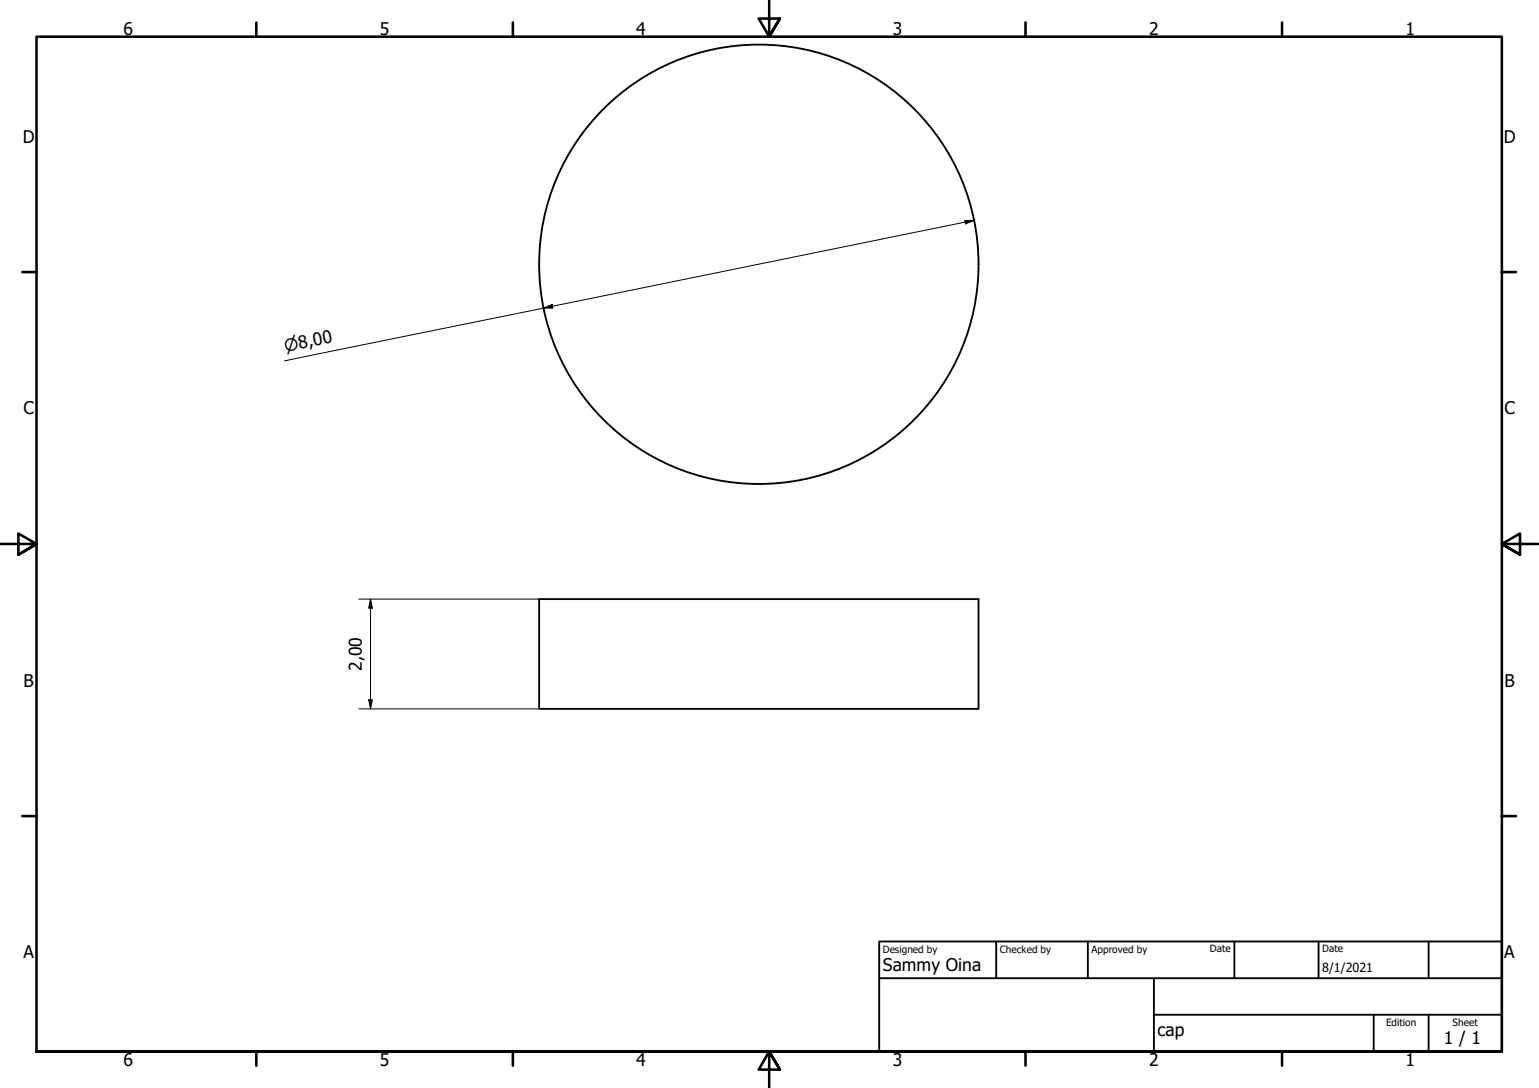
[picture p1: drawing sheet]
<svg xmlns="http://www.w3.org/2000/svg" width="420mm" height="297mm" viewBox="0 0 420 297" stroke-linecap="round" stroke-linejoin="round" font-family="sans-serif">
<!-- layer: Visible (ISO) -->
<g fill="none" stroke="#000" stroke-width=".51">
<path d="M147.2 163.6h119.9v29.9h-119.9z"/>
<circle cx="207.2" cy="72.2" r="60"/>
</g>
<!-- layer: Border (ISO) -->
<g fill="none" stroke="#000" stroke-width=".7">
<path d="M70 6.1v3.9M140 6.1v3.9M210 0v10l-2.9-4.9h5.8l-2.9 4.9 2.9-4.9M280 6.1v3.9M350 6.1v3.9M6.1 74.3h3.9M410 74.3h3.9M0 148.5h10l-5-2.8v5.7l5-2.9-5 2.9M420 148.5h-10l5-2.8v5.7l-5-2.9 5 2.9M6.1 222.8h3.9M410 222.8h3.9M10 287.1v-277.1h400v277.1h-400h400"/>
<path d="M70 287.1v3.8M140 287.1v3.8M212.9 292l-2.9-4.9 2.9 4.9h-5.8l2.9-4.9v9.9M280 287.1v3.8M350 287.1v3.8"/>
</g>
<!-- layer: Title (ISO) -->
<path d="M240 257h170v30.1h-170zM272 257v10.1M297 257v10.1M337 257v10.1M360 257v10.1M390 257v10.1M240 267.1h170M315 277h95M315 267.1v20M375 277v10.1M390 277v10.1" fill="none" stroke="#000" stroke-width=".51"/>
<!-- layer: Dimension (ISO) -->
<path d="M263.4 60.2h2.5l-2.3 .9zM265.9 60.2l-188.2 38.3M148.4 84.1l2.3-1 .2 1zM98 163.6h49.2M101.2 163.6l.5 2.4h-1.1zM101.2 163.6v29.9M98 193.5h49.2M100.6 191.1h1.1l-.5 2.4z" fill="none" stroke="#000" stroke-width=".27"/>
<g fill="#000">
<path d="M263.4 60.2h2.5l-2.3 .9z" fill-rule="evenodd"/>
<path d="M148.4 84.1l2.3-1 .2 1z" fill-rule="evenodd"/>
<path d="M101.2 163.6l.5 2.4h-1.1z" fill-rule="evenodd"/>
<path d="M100.6 191.1h1.1l-.5 2.4z" fill-rule="evenodd"/>
</g>
<g font-size="4.8">
<text x="33.7" y="9.6">6</text>
<text x="103.7" y="9.6">5</text>
<text x="173.7" y="9.6">4</text>
<text x="243.7" y="9.6">3</text>
<text x="313.7" y="9.6">2</text>
<text x="383.7" y="9.6">1</text>
<text x="6.2" y="38.9">D</text>
<text x="410.5" y="38.9">D</text>
<text x="6.4" y="113.1">C</text>
<text x="410.7" y="113.1">C</text>
<text x="98.8" y="183.2" transform="rotate(-90 98.8 183.2)">2,00</text>
<text x="6.4" y="187.4">B</text>
<text x="410.7" y="187.4">B</text>
<text x="6.4" y="261.7">A</text>
<text x="410.7" y="261.7">A</text>
<text x="241" y="265.1">Sammy Oina</text>
<text x="316" y="282.9">cap</text>
<text x="394.2" y="285">1 / 1</text>
<text x="33.7" y="290.9">6</text>
<text x="103.7" y="290.9">5</text>
<text x="173.7" y="290.9">4</text>
<text x="243.7" y="290.9">3</text>
<text x="313.7" y="290.9">2</text>
<text x="383.7" y="290.9">1</text>
</g>
<text font-size="4.6" x="78" y="96" transform="rotate(-12 78 96)">⌀8,00</text>
<text font-size="3.4" x="361" y="265.5">8/1/2021</text>
<g font-size="2.7">
<text x="241" y="260.1">Designed by</text>
<text x="273" y="260.1">Checked by</text>
<text x="298" y="260.1">Approved by</text>
<text x="330.3" y="260">Date</text>
<text x="361" y="260">Date</text>
<text x="378.4" y="280.1">Edition</text>
<text x="396.6" y="280.1">Sheet</text>
</g>
</svg>
